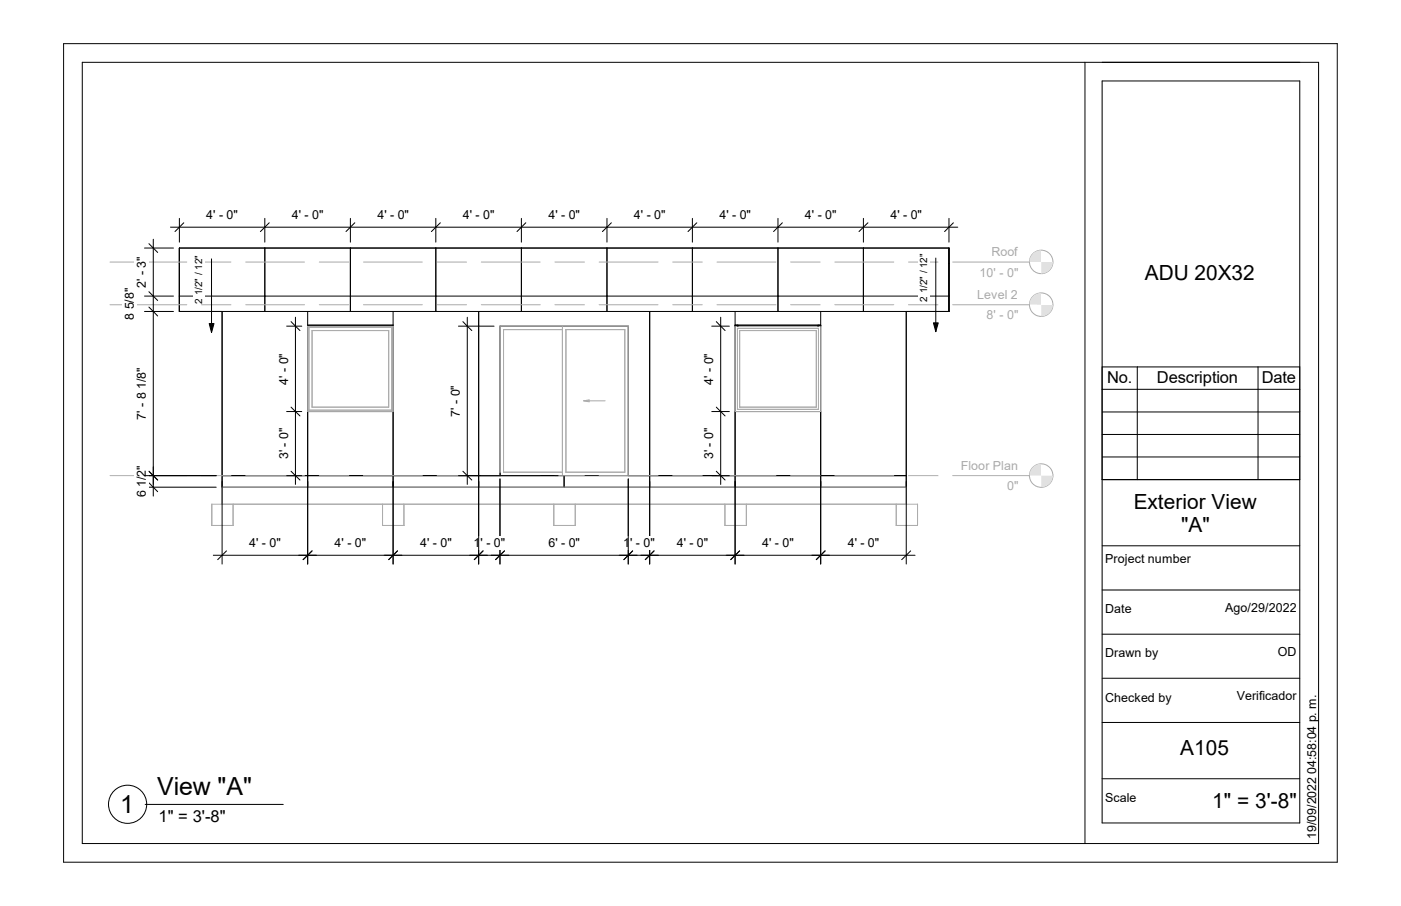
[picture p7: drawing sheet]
<svg xmlns="http://www.w3.org/2000/svg" width="432mm" height="279mm" viewBox="0 0 432 279" stroke-linecap="round" stroke-linejoin="round" font-family="sans-serif">
<path d="M179.9 123.3h1.7v.6h-1.7z" fill="#e2e2e2"/>
<g fill="none" stroke="#000" stroke-width=".31">
<path d="M55.3 76.5h237.2v19.6h-237.2zM81.6 76.5v19.6M108 76.5v19.6M134.3 76.5v19.6M160.7 76.5v19.6M187.1 76.5v19.6M213.4 76.5v19.6M239.8 76.5v19.6M266.1 76.5v19.6M55.3 91.3h237.2M68.5 96.1v54.1h210.8v-54.1M94.8 96.1v54.1"/>
<path d="M121.2 96.1v54.1M147.5 96.1v54.1M200.2 96.1v54.1M226.6 96.1v54.1M252.9 96.1v54.1M94.8 100.3h26.4M226.6 100.3h26.3M227.4 100.3v.3M252.1 100.3v.3M94.8 126.9h26.4M226.6 126.9h26.3M68.5 146.7h210.8"/>
<path d="M154.1 146.7v-46.1h39.5v46.1M154.1 145.9l.1 .8M173.9 146.7v3.5"/>
</g>
<g fill="none" stroke="#aaa" stroke-width=".31">
<path d="M94.8 100.6h26.4v26.3h-26.4zM95.2 101h25.5v25.5h-25.5zM96.2 101.9h23.6v23.7h-23.6zM173.4 100.6v46.1h-1M173.4 101.6h-18.2v44h18.2M174.4 101.6h18.2v44h-18.2zM226.6 100.6h26.3v26.3h-26.3zM227.3 101.3h25v24.9h-25zM228 101.9h23.6v23.7h-23.6zM179.9 123.6l1.7-.3v.6zM179.9 123.6h6.6M68.5 155.5v-5.3h210.8v5.3"/>
<path d="M71.8 155.5v6.6h-6.5v-6.6h217.5v6.6h-6.6v-6.6M117.9 155.5v6.6h6.6v-6.6M154.1 145.9v-45.3h39.5v46.1M170.7 155.5v6.6h6.6v-6.6M223.4 155.5v6.6h6.6v-6.6"/>
<circle cx="320.9" cy="146.7" r="3.6"/>
</g>
<g fill="#e2e2e2">
<path d="M320.9 146.7h3.6v3.6h-3.6z"/>
<path d="M317.2 143h3.7v3.7h-3.7z"/>
</g>
<g fill="#fff">
<path d="M296.2 141.5h17.6v4.3h-17.6z"/>
<path d="M310.4 147.8h3.5v4.3h-3.5z"/>
</g>
<g fill="none" stroke="#aaa" stroke-width=".31">
<path d="M33.9 146.7h23.7M62.1 146.7h9.1M75.7 146.7h18.2M98.4 146.7h9.1M112 146.7h18.2M134.7 146.7h9.1M148.3 146.7h18.2M171 146.7h9.1M184.7 146.7h18.1M207.3 146.7h9.2M221 146.7h18.1M243.7 146.7h9.1"/>
<path d="M257.3 146.7h18.2M280 146.7h9.1M293.6 146.7h23.6"/>
<circle cx="320.9" cy="94" r="3.6"/>
</g>
<g fill="#e2e2e2">
<path d="M320.9 94h3.6v3.6h-3.6z"/>
<path d="M317.2 90.3h3.7v3.7h-3.7z"/>
</g>
<g fill="#fff">
<path d="M301.2 88.8h12.5v4.3h-12.5z"/>
<path d="M304.1 95.1h4v4.3h-4z"/>
<path d="M308.1 95.1h1.2v4.3h-1.2z"/>
<path d="M310.4 95.1h3.5v4.3h-3.5z"/>
</g>
<g fill="none" stroke="#aaa" stroke-width=".31">
<path d="M33.9 94h23.7M62.1 94h9.1M75.7 94h18.2M98.4 94h9.1M112 94h18.2M134.7 94h9.1M148.3 94h18.2M171 94h9.1M184.7 94h18.1M207.3 94h9.2M221 94h18.1M243.7 94h9.1"/>
<path d="M257.3 94h18.2M280 94h9.1M293.6 94h23.6"/>
<circle cx="320.9" cy="80.8" r="3.6"/>
</g>
<g fill="#e2e2e2">
<path d="M320.9 80.8h3.6v3.6h-3.6z"/>
<path d="M317.2 77.2h3.7v3.6h-3.7z"/>
</g>
<g fill="#fff">
<path d="M305.6 75.6h8.1v4.4h-8.1z"/>
<path d="M301.9 81.9h6.2v4.3h-6.2z"/>
<path d="M308.1 81.9h1.2v4.3h-1.2z"/>
<path d="M310.4 81.9h3.5v4.3h-3.5z"/>
</g>
<g fill="none" stroke="#aaa" stroke-width=".31">
<path d="M33.9 80.8h23.7M62.1 80.8h9.1M75.7 80.8h18.2M98.4 80.8h9.1M112 80.8h18.2M134.7 80.8h9.1M148.3 80.8h18.2M171 80.8h9.1M184.7 80.8h18.1M207.3 80.8h9.2M221 80.8h18.1M243.7 80.8h9.1"/>
<path d="M257.3 80.8h18.2M280 80.8h9.1M293.6 80.8h23.6"/>
</g>
<path d="M142.7 99.2l2.7 2.7M144 97.8v51.6M141.3 100.6h11M141.3 146.7h30.7M142.7 145.3l2.7 2.7" fill="none" stroke="#000" stroke-width=".31"/>
<path d="M138.2 118.8h4.4v9.7h-4.4z" fill="#fff"/>
<path d="M252.9 148.5v25.4M279.3 148.5v25.4M250.2 171.2h31.8M254.3 169.9l-2.7 2.7M280.7 169.9l-2.8 2.7" fill="none" stroke="#000" stroke-width=".31"/>
<path d="M261.3 165.4h9.7v4.2h-9.7z" fill="#fff"/>
<path d="M226.6 148.5v25.4M252.9 148.5v25.4M223.9 171.2h31.8M228 169.9l-2.8 2.7M254.3 169.9l-2.7 2.7" fill="none" stroke="#000" stroke-width=".31"/>
<path d="M234.9 165.4h9.7v4.2h-9.7z" fill="#fff"/>
<path d="M200.2 148.5v25.4M226.6 148.5v25.4M197.5 171.2h31.8M201.6 169.9l-2.7 2.7M228 169.9l-2.8 2.7" fill="none" stroke="#000" stroke-width=".31"/>
<path d="M208.6 165.4h9.7v4.2h-9.7z" fill="#fff"/>
<path d="M193.6 147.7v26.2M200.2 148.5v25.4M190.9 171.2h12M195 169.9l-2.7 2.7M201.6 169.9l-2.7 2.7" fill="none" stroke="#000" stroke-width=".31"/>
<path d="M192.1 165.4h9.7v4.2h-9.7z" fill="#fff"/>
<path d="M154.1 147.7v26.2M193.6 147.7v26.2M151.4 171.2h45M155.5 169.9l-2.8 2.7M195 169.9l-2.7 2.7" fill="none" stroke="#000" stroke-width=".31"/>
<path d="M169 165.4h9.8v4.2h-9.8z" fill="#fff"/>
<path d="M147.5 148.5v25.4M154.1 147.7v26.2M144.8 171.2h12M148.9 169.9l-2.7 2.7M155.5 169.9l-2.8 2.7" fill="none" stroke="#000" stroke-width=".31"/>
<path d="M146 165.4h9.7v4.2h-9.7z" fill="#fff"/>
<path d="M121.2 148.5v25.4M147.5 148.5v25.4M118.4 171.2h31.8M122.5 169.9l-2.7 2.7M148.9 169.9l-2.7 2.7" fill="none" stroke="#000" stroke-width=".31"/>
<path d="M129.5 165.4h9.7v4.2h-9.7z" fill="#fff"/>
<path d="M94.8 148.5v25.4M121.2 148.5v25.4M92.1 171.2h31.8M96.2 169.9l-2.8 2.7M122.5 169.9l-2.7 2.7" fill="none" stroke="#000" stroke-width=".31"/>
<path d="M103.1 165.4h9.8v4.2h-9.8z" fill="#fff"/>
<path d="M68.5 148.5v25.4M94.8 148.5v25.4M65.7 171.2h31.8M69.8 169.9l-2.7 2.7M96.2 169.9l-2.8 2.7" fill="none" stroke="#000" stroke-width=".31"/>
<path d="M76.8 165.4h9.7v4.2h-9.7z" fill="#fff"/>
<path d="M44.5 150.2h22.1M44.5 146.7h22.1M45.9 148.9l2.7 2.7M45.9 145.3l2.7 2.7M47.2 144v9" fill="none" stroke="#000" stroke-width=".31"/>
<path d="M41.4 143.6h4.4v9.8h-4.4z" fill="#fff"/>
<path d="M89.7 99.2l2.8 2.7M91.1 97.8v51.6M88.3 100.6h4.7M88.3 126.9h4.7M89.7 125.6l2.8 2.7M88.3 146.7h4.7M89.7 145.3l2.8 2.7" fill="none" stroke="#000" stroke-width=".31"/>
<g fill="#fff">
<path d="M85.2 108.9h4.5v9.8h-4.5z"/>
<path d="M85.2 132h4.5v9.7h-4.5z"/>
</g>
<path d="M220.8 99.2l2.7 2.7M222.1 97.8v51.6M219.4 100.6h5.4M219.4 126.9h5.4M220.8 125.6l2.7 2.7M219.4 146.7h5.4M220.8 145.3l2.7 2.7" fill="none" stroke="#000" stroke-width=".31"/>
<g fill="#fff">
<path d="M216.2 108.9h4.5v9.8h-4.5z"/>
<path d="M216.2 132h4.5v9.7h-4.5z"/>
</g>
<path d="M44.5 76.5h9M45.9 75.1l2.7 2.8M47.2 73.8v75.6M44.5 96.1h9M44.5 91.3h9M45.9 94.7l2.7 2.8M45.9 90l2.7 2.7M44.5 146.7h22.1M45.9 145.3l2.7 2.7" fill="none" stroke="#000" stroke-width=".31"/>
<g fill="#fff">
<path d="M41.4 79.1h4.4v9.7h-4.4z"/>
<path d="M37.7 88.8h4.4v9.8h-4.4z"/>
<path d="M41.4 113.4h4.4v16.1h-4.4z"/>
<path d="M59.5 78.8h3.6v14.8h-3.6z"/>
</g>
<path d="M64.5 99.8h1.5l-.8 2.7z" fill="#000" stroke="#000" stroke-width=".31"/>
<path d="M65.2 79.8v22.7" fill="none" stroke="#000" stroke-width=".31"/>
<path d="M282.9 78.2h3.6v14.8h-3.6z" fill="#fff"/>
<path d="M287.7 99.6h1.5l-.8 2.7z" fill="#000" stroke="#000" stroke-width=".31"/>
<g fill="none" stroke="#000" stroke-width=".31">
<path d="M52.5 70.1h242.7M55.3 67.4v7.3M56.6 68.7l-2.7 2.7M81.6 67.4v7.3M83 68.7l-2.7 2.7M108 67.4v7.3M109.3 68.7l-2.7 2.7M134.3 67.4v7.3M135.7 68.7l-2.7 2.7M160.7 67.4v7.3M162.1 68.7l-2.8 2.7M187.1 67.4v7.3"/>
<path d="M188.4 68.7l-2.7 2.7M213.4 67.4v7.3M214.8 68.7l-2.8 2.7M239.8 67.4v7.3M241.1 68.7l-2.7 2.7M266.1 67.4v7.3M267.5 68.7l-2.7 2.7M288.4 79.6v22.7M292.5 67.4v7.3M293.8 68.7l-2.7 2.7"/>
</g>
<g fill="#fff">
<path d="M63.6 64.2h9.7v4.3h-9.7z"/>
<path d="M90 64.2h9.7v4.3h-9.7z"/>
<path d="M116.3 64.2h9.8v4.3h-9.8z"/>
<path d="M142.7 64.2h9.7v4.3h-9.7z"/>
<path d="M169 64.2h9.8v4.3h-9.8z"/>
<path d="M195.4 64.2h9.7v4.3h-9.7z"/>
<path d="M221.7 64.2h9.8v4.3h-9.8z"/>
<path d="M248.1 64.2h9.7v4.3h-9.7z"/>
<path d="M274.4 64.2h9.8v4.3h-9.8z"/>
</g>
<path d="M19.6 13.5h392.6v252.4h-392.6zM25.4 19.2h381v240.9h-381zM334.4 19.2v240.9M339.7 25h60.9v228.8h-60.9zM339.7 147.9h60.9M339.7 168.3h60.9M339.7 181.9h60.9M339.7 195.6h60.9M339.7 209.2h60.9M339.7 222.8h60.9M339.7 240.2h60.9" fill="none" stroke="#000" stroke-width=".31"/>
<g fill="#fff">
<path d="M340.7 243.9h9.6v4.3h-9.6z"/>
<path d="M340.7 212.9h20.4v4.4h-20.4z"/>
<path d="M340.7 199.3h16.3v4.3h-16.3z"/>
<path d="M340.7 185.7h8.1v4.3h-8.1z"/>
<path d="M340.7 170.3h26.4v4.3h-26.4z"/>
</g>
<g fill="none" stroke="#000" stroke-width=".31">
<path d="M339.7 113.2h60.9v34.7h-60.9zM350.5 113.2v34.7M387.7 113.2v34.7M339.7 134h60.9M339.7 127h60.9M339.7 120.1h60.9M339.7 140.9h60.9M44.7 248.1h42.6"/>
<circle cx="39.3" cy="248" r="5.9"/>
</g>
<g font-size="7.7">
<text x="48.4" y="245.2">View &quot;A&quot;</text>
<text x="37" y="250.7">1</text>
</g>
<g font-size="6.4">
<text x="352.8" y="86.3">ADU 20X32</text>
<text x="349.4" y="156.8">Exterior View</text>
<text x="364" y="164">&quot;A&quot;</text>
<text x="363.7" y="232.8">A105</text>
<text x="373.6" y="249.1">1&quot; = 3'-8&quot;</text>
</g>
<g font-size="5.1">
<text x="341.2" y="118.2">No.</text>
<text x="356.6" y="118.2">Description</text>
<text x="388.9" y="118.2">Date</text>
<text x="48.9" y="253.5">1&quot; = 3'-8&quot;</text>
</g>
<g font-size="3.8">
<text x="63.6" y="67.6">4' - 0&quot;</text>
<text x="90" y="67.6">4' - 0&quot;</text>
<text x="116.3" y="67.6">4' - 0&quot;</text>
<text x="142.7" y="67.6">4' - 0&quot;</text>
<text x="169" y="67.6">4' - 0&quot;</text>
<text x="195.4" y="67.6">4' - 0&quot;</text>
<text x="221.7" y="67.6">4' - 0&quot;</text>
<text x="248.1" y="67.6">4' - 0&quot;</text>
<text x="274.4" y="67.6">4' - 0&quot;</text>
<text x="44.9" y="88.8" transform="rotate(-90 44.9 88.8)">2' - 3&quot;</text>
<text x="41.2" y="98.6" transform="rotate(-90 41.2 98.6)">8 5/8&quot;</text>
<text x="88.8" y="118.6" transform="rotate(-90 88.8 118.6)">4' - 0&quot;</text>
<text x="219.8" y="118.6" transform="rotate(-90 219.8 118.6)">4' - 0&quot;</text>
<text x="44.9" y="129.4" transform="rotate(-90 44.9 129.4)">7' - 8 1/8&quot;</text>
<text x="141.7" y="128.5" transform="rotate(-90 141.7 128.5)">7' - 0&quot;</text>
<text x="88.8" y="141.6" transform="rotate(-90 88.8 141.6)">3' - 0&quot;</text>
<text x="219.8" y="141.6" transform="rotate(-90 219.8 141.6)">3' - 0&quot;</text>
<text x="44.9" y="153.4" transform="rotate(-90 44.9 153.4)">6 1/2&quot;</text>
<text x="76.8" y="168.8">4' - 0&quot;</text>
<text x="103.1" y="168.8">4' - 0&quot;</text>
<text x="129.5" y="168.8">4' - 0&quot;</text>
<text x="146" y="168.8">1' - 0&quot;</text>
<text x="169" y="168.8">6' - 0&quot;</text>
<text x="192.1" y="168.8">1' - 0&quot;</text>
<text x="208.6" y="168.8">4' - 0&quot;</text>
<text x="234.9" y="168.8">4' - 0&quot;</text>
<text x="261.3" y="168.8">4' - 0&quot;</text>
<text x="340.7" y="173.7">Project number</text>
<text x="340.7" y="189.1">Date</text>
<text x="377.6" y="188.6">Ago/29/2022</text>
<text x="340.7" y="202.7">Drawn by</text>
<text x="393.9" y="202.2">OD</text>
<text x="381.2" y="215.8">Verificador</text>
<text x="340.7" y="216.4">Checked by</text>
<text x="340.7" y="247.4">Scale</text>
<text x="405.7" y="258.7" transform="rotate(-90 405.7 258.7)">19/09/2022 04:58:04 p. m.</text>
</g>
<g font-size="3.8" fill="#aaa">
<text x="305.6" y="79.1">Roof</text>
<text x="301.9" y="85.3">10' -</text>
<text x="310.4" y="85.3">0&quot;</text>
<text x="301.2" y="92.2">Level 2</text>
<text x="304.1" y="98.5">8'</text>
<text x="308.1" y="98.5">-</text>
<text x="310.4" y="98.5">0&quot;</text>
<text x="296.2" y="144.9">Floor Plan</text>
<text x="310.4" y="151.3">0&quot;</text>
</g>
<g font-size="3.1">
<text x="62.4" y="93.6" transform="rotate(-90 62.4 93.6)">2 1/2&quot; / 12&quot;</text>
<text x="285.7" y="93" transform="rotate(-90 285.7 93)">2 1/2&quot; / 12&quot;</text>
</g>
</svg>
